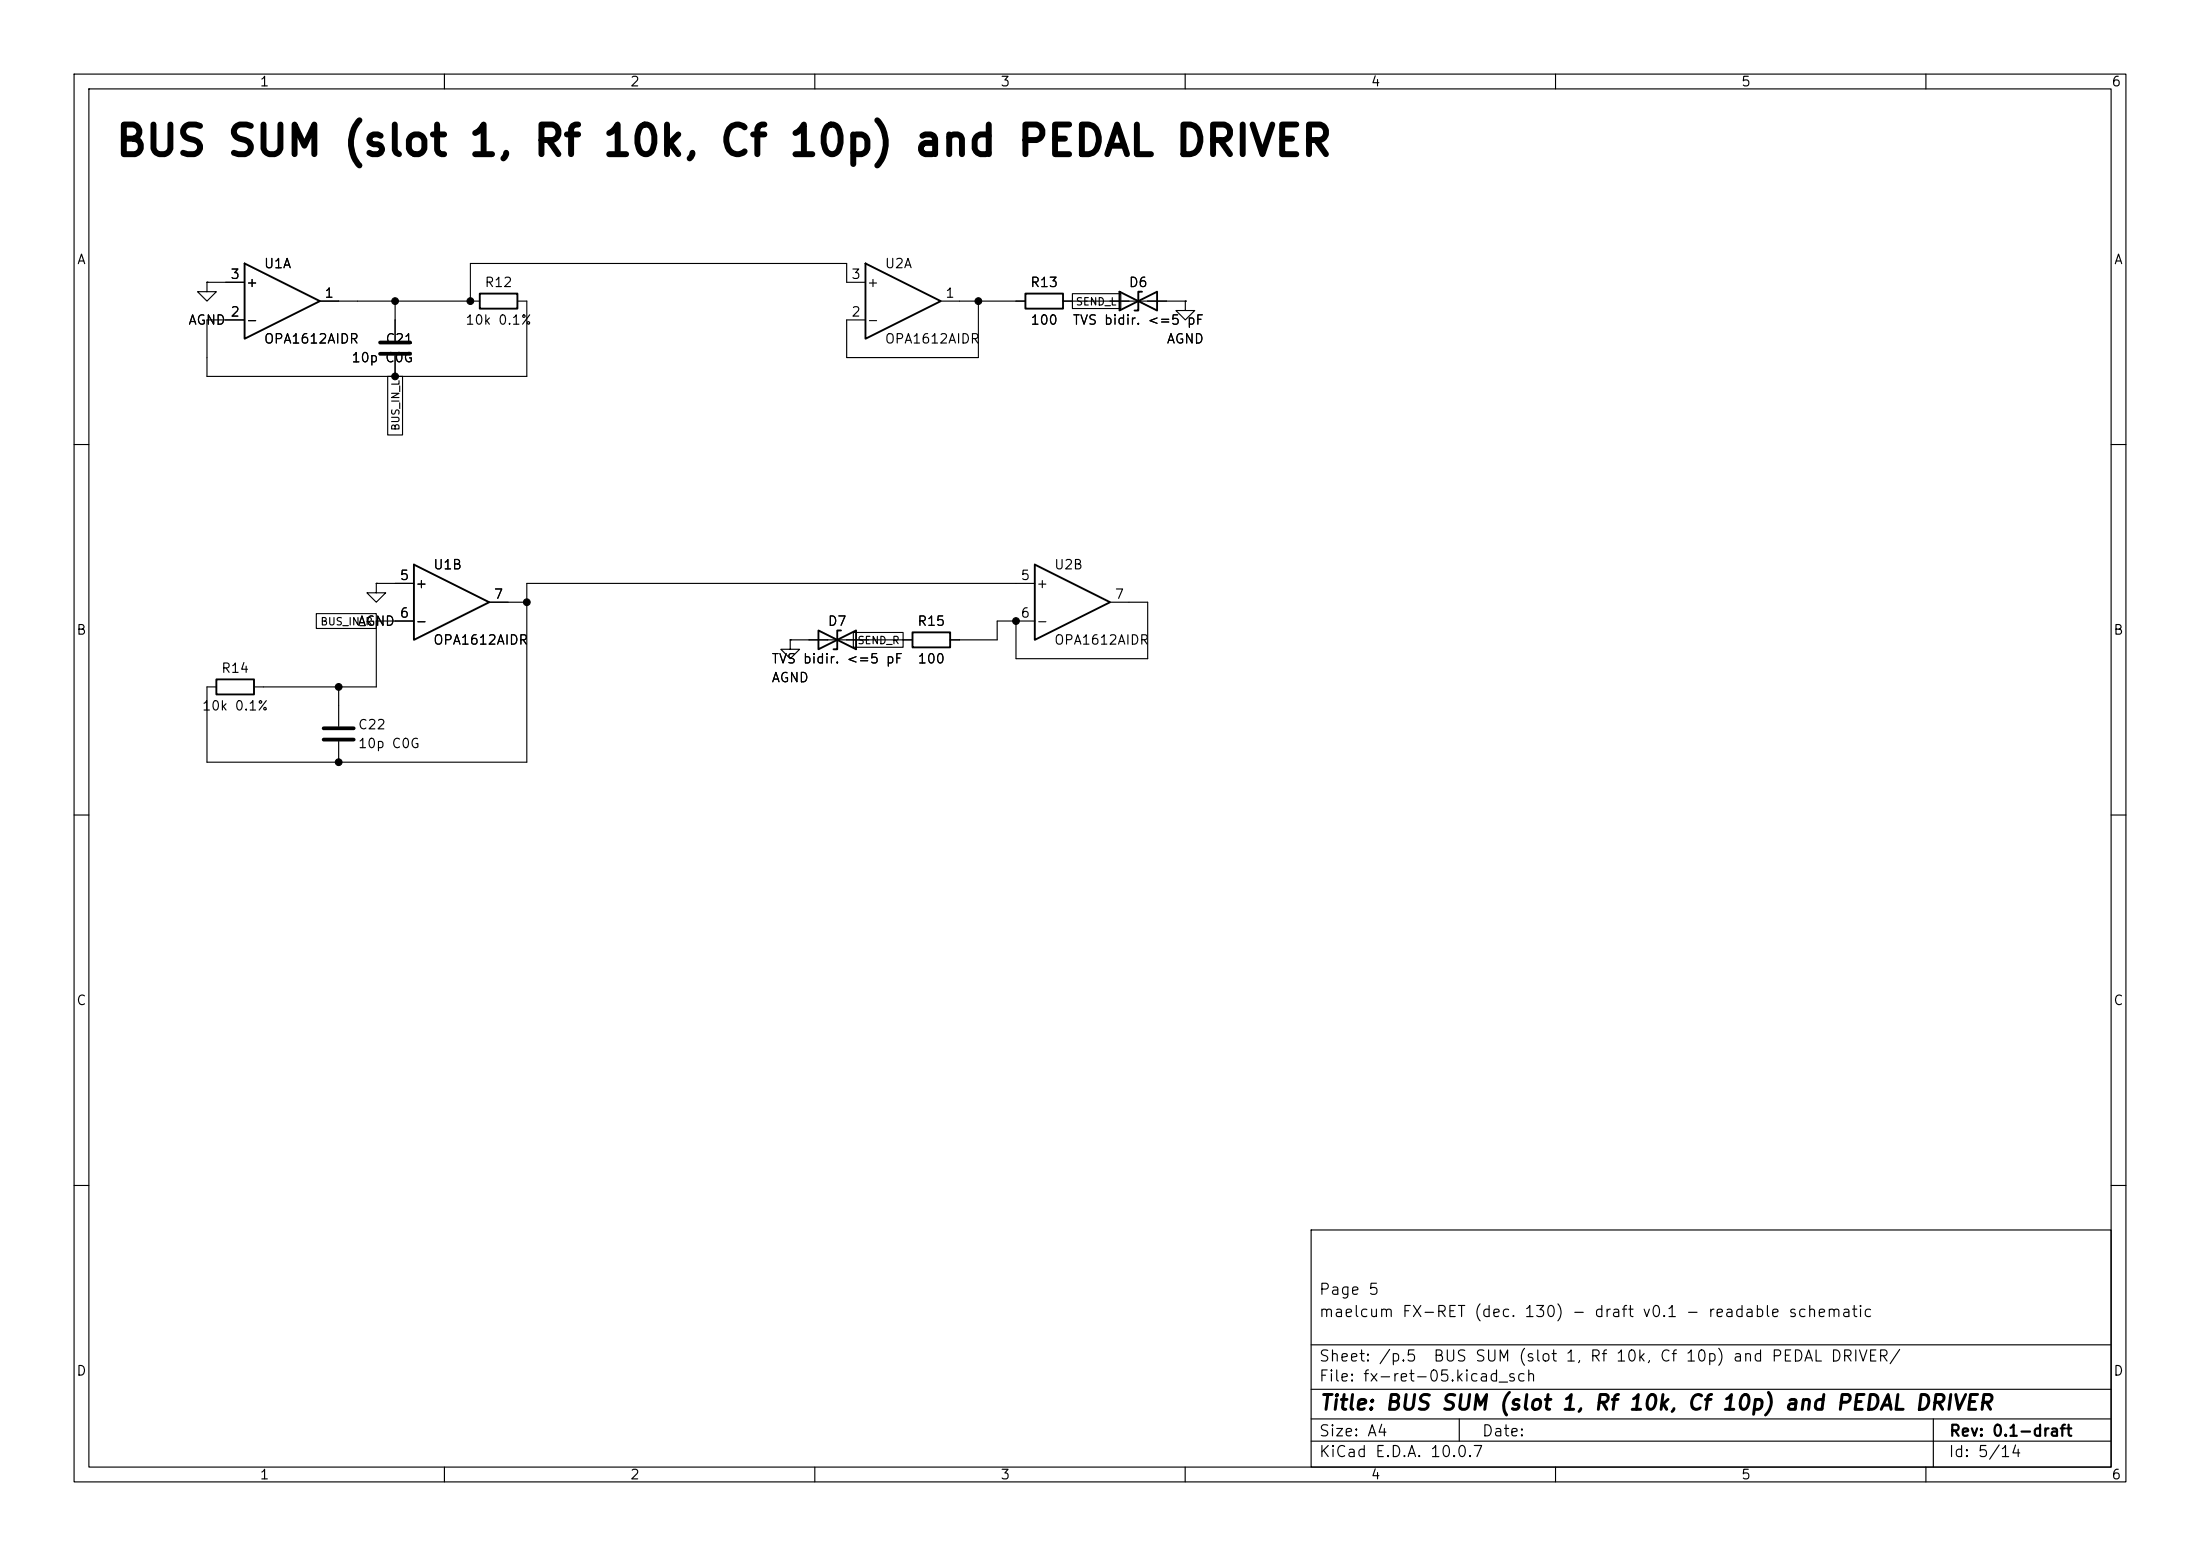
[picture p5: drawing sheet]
(kicad_sch
 (version 20260101)
 (generator "eeschema")
 (generator_version "10.0")
 (paper "A4")
 (title_block
  (title "BUS SUM (slot 1, Rf 10k, Cf 10p) and PEDAL DRIVER")
  (rev "0.1-draft")
  (comment 1 "maelcum FX-RET (dec. 130) - draft v0.1 - readable schematic")
  (comment 2 "Page 5"))
 (lib_symbols
  (symbol
   "Amplifier_Operational:OPA1612AxD"
   (pin_names
    (offset 0.127)) (exclude_from_sim no) (in_bom yes) (on_board yes)
   (in_pos_files yes)
   (duplicate_pin_numbers_are_jumpers no)
   (property
    "Reference"
    "U" (at 0 5.08 0) (show_name no) (do_not_autoplace no) (effects (font (size 1.27 1.27)) (justify left)))
   (property
    "Value"
    "OPA1612AxD" (at 0 -5.08 0) (show_name no) (do_not_autoplace no) (effects (font (size 1.27 1.27)) (justify left)))
   (property
    "Footprint"
    "" (at 0 0 0) (show_name no) (do_not_autoplace no) (hide yes) (effects (font (size 1.27 1.27))))
   (property
    "Datasheet"
    "http://www.ti.com/lit/ds/symlink/opa1612.pdf" (at 0 0 0) (show_name no) (do_not_autoplace no) (hide yes) (effects (font (size 1.27 1.27))))
   (property
    "Description"
    "Dual SoundPlus High Performance, Bipolar-Input Audio Operational Amplifiers, SOIC-8" (at 0 0 0) (show_name no) (do_not_autoplace no) (hide yes) (effects (font (size 1.27 1.27))))
   (property
    "ki_locked"
    "" (at 0 0 0) (show_name no) (do_not_autoplace no) (effects (font (size 1.27 1.27))))
   (property
    "ki_keywords"
    "dual opamp" (at 0 0 0) (show_name no) (do_not_autoplace no) (hide yes) (effects (font (size 1.27 1.27))))
   (property
    "ki_fp_filters"
    "SOIC*3.9x4.9mm*P1.27mm* DIP*W7.62mm* TO*99* OnSemi*Micro8* TSSOP*3x3mm*P0.65mm* TSSOP*4.4x3mm*P0.65mm* MSOP*3x3mm*P0.65mm* SSOP*3.9x4.9mm*P0.635mm* LFCSP*2x2mm*P0.5mm* *SIP* SOIC*5.3x6.2mm*P1.27mm*" (at 0 0 0) (show_name no) (do_not_autoplace no) (hide yes) (effects (font (size 1.27 1.27))))
   (symbol
    "OPA1612AxD_1_1"
    (polyline (pts (xy -5.08 5.08) (xy 5.08 0) (xy -5.08 -5.08) (xy -5.08 5.08)) (stroke (width 0.254) (type default)) (fill (type background)))
    (pin
    output
    line (at 7.62 0 180) (length 2.54) (name
    "" (effects (font (size 1.27 1.27)))) (number
    "1" (effects (font (size 1.27 1.27)))))
    (pin
    input
    line (at -7.62 -2.54 0) (length 2.54) (name
    "-" (effects (font (size 1.27 1.27)))) (number
    "2" (effects (font (size 1.27 1.27)))))
    (pin
    input
    line (at -7.62 2.54 0) (length 2.54) (name
    "+" (effects (font (size 1.27 1.27)))) (number
    "3" (effects (font (size 1.27 1.27))))))
   (symbol
    "OPA1612AxD_2_1"
    (polyline (pts (xy -5.08 5.08) (xy 5.08 0) (xy -5.08 -5.08) (xy -5.08 5.08)) (stroke (width 0.254) (type default)) (fill (type background)))
    (pin
    input
    line (at -7.62 2.54 0) (length 2.54) (name
    "+" (effects (font (size 1.27 1.27)))) (number
    "5" (effects (font (size 1.27 1.27)))))
    (pin
    input
    line (at -7.62 -2.54 0) (length 2.54) (name
    "-" (effects (font (size 1.27 1.27)))) (number
    "6" (effects (font (size 1.27 1.27)))))
    (pin
    output
    line (at 7.62 0 180) (length 2.54) (name
    "" (effects (font (size 1.27 1.27)))) (number
    "7" (effects (font (size 1.27 1.27))))))
   (symbol
    "OPA1612AxD_3_1"
    (pin
    power_in
    line (at -2.54 -7.62 90) (length 3.81) (name
    "V-" (effects (font (size 1.27 1.27)))) (number
    "4" (effects (font (size 1.27 1.27)))))
    (pin
    power_in
    line (at -2.54 7.62 270) (length 3.81) (name
    "V+" (effects (font (size 1.27 1.27)))) (number
    "8" (effects (font (size 1.27 1.27))))))
   (embedded_fonts no))
  (symbol
   "Device:C"
   (pin_numbers (hide yes))
   (pin_names
    (offset 0.254)) (exclude_from_sim no) (in_bom yes) (on_board yes)
   (in_pos_files yes)
   (duplicate_pin_numbers_are_jumpers no)
   (property
    "Reference"
    "C" (at 0.635 2.54 0) (show_name no) (do_not_autoplace no) (effects (font (size 1.27 1.27)) (justify left)))
   (property
    "Value"
    "C" (at 0.635 -2.54 0) (show_name no) (do_not_autoplace no) (effects (font (size 1.27 1.27)) (justify left)))
   (property
    "Footprint"
    "" (at 0.9652 -3.81 0) (show_name no) (do_not_autoplace no) (hide yes) (effects (font (size 1.27 1.27))))
   (property
    "Datasheet"
    "" (at 0 0 0) (show_name no) (do_not_autoplace no) (hide yes) (effects (font (size 1.27 1.27))))
   (property
    "Description"
    "Unpolarized capacitor" (at 0 0 0) (show_name no) (do_not_autoplace no) (hide yes) (effects (font (size 1.27 1.27))))
   (property
    "ki_keywords"
    "cap capacitor" (at 0 0 0) (show_name no) (do_not_autoplace no) (hide yes) (effects (font (size 1.27 1.27))))
   (property
    "ki_fp_filters"
    "C_*" (at 0 0 0) (show_name no) (do_not_autoplace no) (hide yes) (effects (font (size 1.27 1.27))))
   (symbol
    "C_0_1"
    (polyline (pts (xy -2.032 0.762) (xy 2.032 0.762)) (stroke (width 0.508) (type default)) (fill (type none)))
    (polyline (pts (xy -2.032 -0.762) (xy 2.032 -0.762)) (stroke (width 0.508) (type default)) (fill (type none))))
   (symbol
    "C_1_1"
    (pin
    passive
    line (at 0 3.81 270) (length 2.794) (name
    "" (effects (font (size 1.27 1.27)))) (number
    "1" (effects (font (size 1.27 1.27)))))
    (pin
    passive
    line (at 0 -3.81 90) (length 2.794) (name
    "" (effects (font (size 1.27 1.27)))) (number
    "2" (effects (font (size 1.27 1.27))))))
   (embedded_fonts no))
  (symbol
   "Device:R"
   (pin_numbers (hide yes))
   (pin_names
    (offset 0)) (exclude_from_sim no) (in_bom yes) (on_board yes)
   (in_pos_files yes)
   (duplicate_pin_numbers_are_jumpers no)
   (property
    "Reference"
    "R" (at 2.032 0 90) (show_name no) (do_not_autoplace no) (effects (font (size 1.27 1.27))))
   (property
    "Value"
    "R" (at 0 0 90) (show_name no) (do_not_autoplace no) (effects (font (size 1.27 1.27))))
   (property
    "Footprint"
    "" (at -1.778 0 90) (show_name no) (do_not_autoplace no) (hide yes) (effects (font (size 1.27 1.27))))
   (property
    "Datasheet"
    "" (at 0 0 0) (show_name no) (do_not_autoplace no) (hide yes) (effects (font (size 1.27 1.27))))
   (property
    "Description"
    "Resistor" (at 0 0 0) (show_name no) (do_not_autoplace no) (hide yes) (effects (font (size 1.27 1.27))))
   (property
    "ki_keywords"
    "R res resistor" (at 0 0 0) (show_name no) (do_not_autoplace no) (hide yes) (effects (font (size 1.27 1.27))))
   (property
    "ki_fp_filters"
    "R_*" (at 0 0 0) (show_name no) (do_not_autoplace no) (hide yes) (effects (font (size 1.27 1.27))))
   (symbol
    "R_0_1"
    (rectangle (start -1.016 -2.54) (end 1.016 2.54) (stroke (width 0.254) (type default)) (fill (type none))))
   (symbol
    "R_1_1"
    (pin
    passive
    line (at 0 3.81 270) (length 1.27) (name
    "" (effects (font (size 1.27 1.27)))) (number
    "1" (effects (font (size 1.27 1.27)))))
    (pin
    passive
    line (at 0 -3.81 90) (length 1.27) (name
    "" (effects (font (size 1.27 1.27)))) (number
    "2" (effects (font (size 1.27 1.27))))))
   (embedded_fonts no))
  (symbol
   "power:GND"
   (power global)
   (pin_numbers (hide yes))
   (pin_names
    (offset 0) (hide yes)) (exclude_from_sim no) (in_bom yes) (on_board yes)
   (in_pos_files yes)
   (duplicate_pin_numbers_are_jumpers no)
   (property
    "Reference"
    "#PWR" (at 0 -6.35 0) (show_name no) (do_not_autoplace no) (hide yes) (effects (font (size 1.27 1.27))))
   (property
    "Value"
    "GND" (at 0 -3.81 0) (show_name no) (do_not_autoplace no) (effects (font (size 1.27 1.27))))
   (property
    "Footprint"
    "" (at 0 0 0) (show_name no) (do_not_autoplace no) (hide yes) (effects (font (size 1.27 1.27))))
   (property
    "Datasheet"
    "" (at 0 0 0) (show_name no) (do_not_autoplace no) (hide yes) (effects (font (size 1.27 1.27))))
   (property
    "Description"
    "Power symbol creates a global label with name \"GND\" , ground" (at 0 0 0) (show_name no) (do_not_autoplace no) (hide yes) (effects (font (size 1.27 1.27))))
   (property
    "ki_keywords"
    "global power" (at 0 0 0) (show_name no) (do_not_autoplace no) (hide yes) (effects (font (size 1.27 1.27))))
   (symbol
    "GND_0_1"
    (polyline (pts (xy 0 0) (xy 0 -1.27) (xy 1.27 -1.27) (xy 0 -2.54) (xy -1.27 -1.27) (xy 0 -1.27)) (stroke (width 0) (type default)) (fill (type none))))
   (symbol
    "GND_1_1"
    (pin
    power_in
    line (at 0 0 270) (length 0) (name
    "" (effects (font (size 1.27 1.27)))) (number
    "1" (effects (font (size 1.27 1.27))))))
   (embedded_fonts no))
  (symbol
   "Device:D_TVS"
   (pin_numbers (hide yes))
   (pin_names
    (offset 1.016) (hide yes)) (exclude_from_sim no) (in_bom yes) (on_board yes)
   (in_pos_files yes)
   (duplicate_pin_numbers_are_jumpers no)
   (property
    "Reference"
    "D" (at 0 2.54 0) (show_name no) (do_not_autoplace no) (effects (font (size 1.27 1.27))))
   (property
    "Value"
    "D_TVS" (at 0 -2.54 0) (show_name no) (do_not_autoplace no) (effects (font (size 1.27 1.27))))
   (property
    "Footprint"
    "" (at 0 0 0) (show_name no) (do_not_autoplace no) (hide yes) (effects (font (size 1.27 1.27))))
   (property
    "Datasheet"
    "" (at 0 0 0) (show_name no) (do_not_autoplace no) (hide yes) (effects (font (size 1.27 1.27))))
   (property
    "Description"
    "Bidirectional transient-voltage-suppression diode" (at 0 0 0) (show_name no) (do_not_autoplace no) (hide yes) (effects (font (size 1.27 1.27))))
   (property
    "ki_keywords"
    "diode TVS thyrector" (at 0 0 0) (show_name no) (do_not_autoplace no) (hide yes) (effects (font (size 1.27 1.27))))
   (property
    "ki_fp_filters"
    "TO-???* *_Diode_* *SingleDiode* D_*" (at 0 0 0) (show_name no) (do_not_autoplace no) (hide yes) (effects (font (size 1.27 1.27))))
   (symbol
    "D_TVS_0_1"
    (polyline (pts (xy -2.54 1.27) (xy -2.54 -1.27) (xy 2.54 1.27) (xy 2.54 -1.27) (xy -2.54 1.27)) (stroke (width 0.254) (type default)) (fill (type none)))
    (polyline (pts (xy 0.508 1.27) (xy 0 1.27) (xy 0 -1.27) (xy -0.508 -1.27)) (stroke (width 0.254) (type default)) (fill (type none)))
    (polyline (pts (xy 1.27 0) (xy -1.27 0)) (stroke (width 0) (type default)) (fill (type none))))
   (symbol
    "D_TVS_1_1"
    (pin
    passive
    line (at -3.81 0 0) (length 2.54) (name
    "A1" (effects (font (size 1.27 1.27)))) (number
    "1" (effects (font (size 1.27 1.27)))))
    (pin
    passive
    line (at 3.81 0 180) (length 2.54) (name
    "A2" (effects (font (size 1.27 1.27)))) (number
    "2" (effects (font (size 1.27 1.27))))))
   (embedded_fonts no)))
 (text
  "BUS SUM (slot 1, Rf 10k, Cf 10p) and PEDAL DRIVER"
  (exclude_from_sim no)
  (at 15.24 21.59 0)
  (effects (font (size 4 4)
    (bold yes)) (justify left bottom)))
 (symbol
  (lib_id "Amplifier_Operational:OPA1612AxD")
  (at 38.1 40.64 0)
  (unit 1)
  (body_style 1)
  (exclude_from_sim no)
  (in_bom yes)
  (on_board yes)
  (dnp no)
  (property
   "Reference"
   "U1" (at 35.56 35.56 0) (effects (font (size 1.27 1.27)) (justify left)))
  (property
   "Value"
   "OPA1612AIDR" (at 35.56 45.72 0) (effects (font (size 1.27 1.27)) (justify left)))
  (property
   "Footprint"
   "Package_SO:SOIC-8_3.9x4.9mm_P1.27mm" (at 38.1 40.64 0) (effects (font (size 1.27 1.27)) (justify left) (hide yes)))
  (property
   "Datasheet"
   "" (at 38.1 40.64 0) (effects (font (size 1.27 1.27)) (justify left) (hide yes)))
  (property
   "Nota"
   "somma del bus, invertente" (at 38.1 40.64 0) (effects (font (size 1.27 1.27)) (justify left) (hide yes)))
  (pin
   "1")
  (pin
   "2")
  (pin
   "3")
  (instances (project
    "fx-ret" (path
    "/f463c9bb-a8ea-5f54-b3e6-133fbf1848db/da9475a9-c1b1-551d-85ad-64c871daddf9" (reference "U1") (unit 1)))))
 (wire
  (pts (xy 45.72 40.64) (xy 48.26 40.64))
  (stroke (width 0) (type default)))
 (symbol
  (lib_id "Device:C")
  (at 53.34 46.99 180)
  (unit 1)
  (body_style 1)
  (exclude_from_sim no)
  (in_bom yes)
  (on_board yes)
  (dnp no)
  (property
   "Reference"
   "C21" (at 55.88 45.72 0) (effects (font (size 1.27 1.27)) (justify left)))
  (property
   "Value"
   "10p C0G" (at 55.88 48.26 0) (effects (font (size 1.27 1.27)) (justify left)))
  (property
   "Footprint"
   "Capacitor_SMD:C_0805_2012Metric" (at 53.34 46.99 0) (effects (font (size 1.27 1.27)) (justify left) (hide yes)))
  (property
   "Datasheet"
   "" (at 53.34 46.99 0) (effects (font (size 1.27 1.27)) (justify left) (hide yes)))
  (property
   "Nota"
   "Cf obbligatorio sul net lungo (fx-module §2bis.4)" (at 53.34 46.99 0) (effects (font (size 1.27 1.27)) (justify left) (hide yes)))
  (pin
   "1")
  (pin
   "2")
  (instances (project
    "fx-ret" (path
    "/f463c9bb-a8ea-5f54-b3e6-133fbf1848db/da9475a9-c1b1-551d-85ad-64c871daddf9" (reference "C21") (unit 1)))))
 (symbol
  (lib_id "Device:R")
  (at 67.31 40.64 270)
  (unit 1)
  (body_style 1)
  (exclude_from_sim no)
  (in_bom yes)
  (on_board yes)
  (dnp no)
  (property
   "Reference"
   "R12" (at 67.31 38.1 90) (effects (font (size 1.27 1.27))))
  (property
   "Value"
   "10k 0.1%" (at 67.31 43.18 90) (effects (font (size 1.27 1.27))))
  (property
   "Footprint"
   "Resistor_SMD:R_0805_2012Metric" (at 67.31 40.64 0) (effects (font (size 1.27 1.27)) (justify left) (hide yes)))
  (property
   "Datasheet"
   "" (at 67.31 40.64 0) (effects (font (size 1.27 1.27)) (justify left) (hide yes)))
  (pin
   "1")
  (pin
   "2")
  (instances (project
    "fx-ret" (path
    "/f463c9bb-a8ea-5f54-b3e6-133fbf1848db/da9475a9-c1b1-551d-85ad-64c871daddf9" (reference "R12") (unit 1)))))
 (wire
  (pts (xy 48.26 40.64) (xy 53.34 40.64))
  (stroke (width 0) (type default)))
 (wire
  (pts (xy 53.34 40.64) (xy 53.34 43.18))
  (stroke (width 0) (type default)))
 (wire
  (pts (xy 53.34 40.64) (xy 63.5 40.64))
  (stroke (width 0) (type default)))
 (junction
  (at 53.34 40.64)
  (diameter 0)
  (color 0 0 0 0))
 (wire
  (pts (xy 30.48 38.1) (xy 27.94 38.1))
  (stroke (width 0) (type default)))
 (symbol
  (lib_id "power:GND")
  (at 27.94 38.1 0)
  (unit 1)
  (body_style 1)
  (exclude_from_sim no)
  (in_bom yes)
  (on_board yes)
  (dnp no)
  (property
   "Reference"
   "#PWR001" (at 27.94 38.1 0) (effects (font (size 1.27 1.27)) (justify left) (hide yes)))
  (property
   "Value"
   "AGND" (at 27.94 43.18 0) (effects (font (size 1.27 1.27))))
  (property
   "Footprint"
   "" (at 27.94 38.1 0) (effects (font (size 1.27 1.27)) (justify left) (hide yes)))
  (property
   "Datasheet"
   "" (at 27.94 38.1 0) (effects (font (size 1.27 1.27)) (justify left) (hide yes)))
  (pin
   "1")
  (instances (project
    "fx-ret" (path
    "/f463c9bb-a8ea-5f54-b3e6-133fbf1848db/da9475a9-c1b1-551d-85ad-64c871daddf9" (reference "#PWR001") (unit 1)))))
 (wire
  (pts (xy 30.48 43.18) (xy 27.94 43.18))
  (stroke (width 0) (type default)))
 (wire
  (pts (xy 27.94 43.18) (xy 27.94 48.26))
  (stroke (width 0) (type default)))
 (symbol
  (lib_id "Amplifier_Operational:OPA1612AxD")
  (at 121.92 40.64 0)
  (unit 1)
  (body_style 1)
  (exclude_from_sim no)
  (in_bom yes)
  (on_board yes)
  (dnp no)
  (property
   "Reference"
   "U2" (at 119.38 35.56 0) (effects (font (size 1.27 1.27)) (justify left)))
  (property
   "Value"
   "OPA1612AIDR" (at 119.38 45.72 0) (effects (font (size 1.27 1.27)) (justify left)))
  (property
   "Footprint"
   "Package_SO:SOIC-8_3.9x4.9mm_P1.27mm" (at 121.92 40.64 0) (effects (font (size 1.27 1.27)) (justify left) (hide yes)))
  (property
   "Datasheet"
   "" (at 121.92 40.64 0) (effects (font (size 1.27 1.27)) (justify left) (hide yes)))
  (property
   "Nota"
   "driver del pedale, inseguitore (pad fisso 0 dB, dec. 108)" (at 121.92 40.64 0) (effects (font (size 1.27 1.27)) (justify left) (hide yes)))
  (pin
   "1")
  (pin
   "2")
  (pin
   "3")
  (instances (project
    "fx-ret" (path
    "/f463c9bb-a8ea-5f54-b3e6-133fbf1848db/da9475a9-c1b1-551d-85ad-64c871daddf9" (reference "U2") (unit 1)))))
 (wire
  (pts (xy 129.54 40.64) (xy 132.08 40.64))
  (stroke (width 0) (type default)))
 (symbol
  (lib_id "Device:R")
  (at 140.97 40.64 90)
  (unit 1)
  (body_style 1)
  (exclude_from_sim no)
  (in_bom yes)
  (on_board yes)
  (dnp no)
  (property
   "Reference"
   "R13" (at 140.97 38.1 90) (effects (font (size 1.27 1.27))))
  (property
   "Value"
   "100" (at 140.97 43.18 90) (effects (font (size 1.27 1.27))))
  (property
   "Footprint"
   "Resistor_SMD:R_0805_2012Metric" (at 140.97 40.64 0) (effects (font (size 1.27 1.27)) (justify left) (hide yes)))
  (property
   "Datasheet"
   "" (at 140.97 40.64 0) (effects (font (size 1.27 1.27)) (justify left) (hide yes)))
  (property
   "Nota"
   "R serie verso il jack (fx-module §4)" (at 140.97 40.64 0) (effects (font (size 1.27 1.27)) (justify left) (hide yes)))
  (pin
   "1")
  (pin
   "2")
  (instances (project
    "fx-ret" (path
    "/f463c9bb-a8ea-5f54-b3e6-133fbf1848db/da9475a9-c1b1-551d-85ad-64c871daddf9" (reference "R13") (unit 1)))))
 (symbol
  (lib_id "Device:D_TVS")
  (at 153.67 40.64 0)
  (unit 1)
  (body_style 1)
  (exclude_from_sim no)
  (in_bom yes)
  (on_board yes)
  (dnp no)
  (property
   "Reference"
   "D6" (at 153.67 38.1 0) (effects (font (size 1.27 1.27))))
  (property
   "Value"
   "TVS bidir. <=5 pF" (at 153.67 43.18 0) (effects (font (size 1.27 1.27))))
  (property
   "Footprint"
   "Diode_SMD:D_SOD-323" (at 153.67 40.64 0) (effects (font (size 1.27 1.27)) (justify left) (hide yes)))
  (property
   "Datasheet"
   "" (at 153.67 40.64 0) (effects (font (size 1.27 1.27)) (justify left) (hide yes)))
  (property
   "Nota"
   "NOTA: parte da scegliere (TVS bidirezionale low-cap, fx-module §8.4)" (at 153.67 40.64 0) (effects (font (size 1.27 1.27)) (justify left) (hide yes)))
  (pin
   "1")
  (pin
   "2")
  (instances (project
    "fx-ret" (path
    "/f463c9bb-a8ea-5f54-b3e6-133fbf1848db/da9475a9-c1b1-551d-85ad-64c871daddf9" (reference "D6") (unit 1)))))
 (wire
  (pts (xy 132.08 40.64) (xy 137.16 40.64))
  (stroke (width 0) (type default)))
 (wire
  (pts (xy 144.78 40.64) (xy 149.86 40.64))
  (stroke (width 0) (type default)))
 (wire
  (pts (xy 160.02 40.64) (xy 157.48 40.64))
  (stroke (width 0) (type default)))
 (symbol
  (lib_id "power:GND")
  (at 160.02 40.64 0)
  (unit 1)
  (body_style 1)
  (exclude_from_sim no)
  (in_bom yes)
  (on_board yes)
  (dnp no)
  (property
   "Reference"
   "#PWR002" (at 160.02 40.64 0) (effects (font (size 1.27 1.27)) (justify left) (hide yes)))
  (property
   "Value"
   "AGND" (at 160.02 45.72 0) (effects (font (size 1.27 1.27))))
  (property
   "Footprint"
   "" (at 160.02 40.64 0) (effects (font (size 1.27 1.27)) (justify left) (hide yes)))
  (property
   "Datasheet"
   "" (at 160.02 40.64 0) (effects (font (size 1.27 1.27)) (justify left) (hide yes)))
  (pin
   "1")
  (instances (project
    "fx-ret" (path
    "/f463c9bb-a8ea-5f54-b3e6-133fbf1848db/da9475a9-c1b1-551d-85ad-64c871daddf9" (reference "#PWR002") (unit 1)))))
 (symbol
  (lib_id "Amplifier_Operational:OPA1612AxD")
  (at 60.96 81.28 0)
  (unit 2)
  (body_style 1)
  (exclude_from_sim no)
  (in_bom yes)
  (on_board yes)
  (dnp no)
  (property
   "Reference"
   "U1" (at 58.42 76.2 0) (effects (font (size 1.27 1.27)) (justify left)))
  (property
   "Value"
   "OPA1612AIDR" (at 58.42 86.36 0) (effects (font (size 1.27 1.27)) (justify left)))
  (property
   "Footprint"
   "Package_SO:SOIC-8_3.9x4.9mm_P1.27mm" (at 60.96 81.28 0) (effects (font (size 1.27 1.27)) (justify left) (hide yes)))
  (property
   "Datasheet"
   "" (at 60.96 81.28 0) (effects (font (size 1.27 1.27)) (justify left) (hide yes)))
  (property
   "Nota"
   "somma del bus, invertente" (at 60.96 81.28 0) (effects (font (size 1.27 1.27)) (justify left) (hide yes)))
  (pin
   "5")
  (pin
   "6")
  (pin
   "7")
  (instances (project
    "fx-ret" (path
    "/f463c9bb-a8ea-5f54-b3e6-133fbf1848db/da9475a9-c1b1-551d-85ad-64c871daddf9" (reference "U1") (unit 2)))))
 (wire
  (pts (xy 50.8 78.74) (xy 53.34 78.74))
  (stroke (width 0) (type default)))
 (symbol
  (lib_id "power:GND")
  (at 50.8 78.74 0)
  (unit 1)
  (body_style 1)
  (exclude_from_sim no)
  (in_bom yes)
  (on_board yes)
  (dnp no)
  (property
   "Reference"
   "#PWR003" (at 50.8 78.74 0) (effects (font (size 1.27 1.27)) (justify left) (hide yes)))
  (property
   "Value"
   "AGND" (at 50.8 83.82 0) (effects (font (size 1.27 1.27))))
  (property
   "Footprint"
   "" (at 50.8 78.74 0) (effects (font (size 1.27 1.27)) (justify left) (hide yes)))
  (property
   "Datasheet"
   "" (at 50.8 78.74 0) (effects (font (size 1.27 1.27)) (justify left) (hide yes)))
  (pin
   "1")
  (instances (project
    "fx-ret" (path
    "/f463c9bb-a8ea-5f54-b3e6-133fbf1848db/da9475a9-c1b1-551d-85ad-64c871daddf9" (reference "#PWR003") (unit 1)))))
 (wire
  (pts (xy 53.34 83.82) (xy 50.8 83.82))
  (stroke (width 0) (type default)))
 (wire
  (pts (xy 50.8 83.82) (xy 50.8 92.71))
  (stroke (width 0) (type default)))
 (symbol
  (lib_id "Device:C")
  (at 45.72 99.06 0)
  (unit 1)
  (body_style 1)
  (exclude_from_sim no)
  (in_bom yes)
  (on_board yes)
  (dnp no)
  (property
   "Reference"
   "C22" (at 48.26 97.79 0) (effects (font (size 1.27 1.27)) (justify left)))
  (property
   "Value"
   "10p C0G" (at 48.26 100.33 0) (effects (font (size 1.27 1.27)) (justify left)))
  (property
   "Footprint"
   "Capacitor_SMD:C_0805_2012Metric" (at 45.72 99.06 0) (effects (font (size 1.27 1.27)) (justify left) (hide yes)))
  (property
   "Datasheet"
   "" (at 45.72 99.06 0) (effects (font (size 1.27 1.27)) (justify left) (hide yes)))
  (property
   "Nota"
   "Cf obbligatorio sul net lungo (fx-module §2bis.4)" (at 45.72 99.06 0) (effects (font (size 1.27 1.27)) (justify left) (hide yes)))
  (pin
   "1")
  (pin
   "2")
  (instances (project
    "fx-ret" (path
    "/f463c9bb-a8ea-5f54-b3e6-133fbf1848db/da9475a9-c1b1-551d-85ad-64c871daddf9" (reference "C22") (unit 1)))))
 (symbol
  (lib_id "Device:R")
  (at 31.75 92.71 270)
  (unit 1)
  (body_style 1)
  (exclude_from_sim no)
  (in_bom yes)
  (on_board yes)
  (dnp no)
  (property
   "Reference"
   "R14" (at 31.75 90.17 90) (effects (font (size 1.27 1.27))))
  (property
   "Value"
   "10k 0.1%" (at 31.75 95.25 90) (effects (font (size 1.27 1.27))))
  (property
   "Footprint"
   "Resistor_SMD:R_0805_2012Metric" (at 31.75 92.71 0) (effects (font (size 1.27 1.27)) (justify left) (hide yes)))
  (property
   "Datasheet"
   "" (at 31.75 92.71 0) (effects (font (size 1.27 1.27)) (justify left) (hide yes)))
  (pin
   "1")
  (pin
   "2")
  (instances (project
    "fx-ret" (path
    "/f463c9bb-a8ea-5f54-b3e6-133fbf1848db/da9475a9-c1b1-551d-85ad-64c871daddf9" (reference "R14") (unit 1)))))
 (wire
  (pts (xy 50.8 92.71) (xy 45.72 92.71))
  (stroke (width 0) (type default)))
 (wire
  (pts (xy 45.72 92.71) (xy 45.72 95.25))
  (stroke (width 0) (type default)))
 (wire
  (pts (xy 45.72 92.71) (xy 35.56 92.71))
  (stroke (width 0) (type default)))
 (junction
  (at 45.72 92.71)
  (diameter 0)
  (color 0 0 0 0))
 (symbol
  (lib_id "Amplifier_Operational:OPA1612AxD")
  (at 144.78 81.28 0)
  (unit 2)
  (body_style 1)
  (exclude_from_sim no)
  (in_bom yes)
  (on_board yes)
  (dnp no)
  (property
   "Reference"
   "U2" (at 142.24 76.2 0) (effects (font (size 1.27 1.27)) (justify left)))
  (property
   "Value"
   "OPA1612AIDR" (at 142.24 86.36 0) (effects (font (size 1.27 1.27)) (justify left)))
  (property
   "Footprint"
   "Package_SO:SOIC-8_3.9x4.9mm_P1.27mm" (at 144.78 81.28 0) (effects (font (size 1.27 1.27)) (justify left) (hide yes)))
  (property
   "Datasheet"
   "" (at 144.78 81.28 0) (effects (font (size 1.27 1.27)) (justify left) (hide yes)))
  (property
   "Nota"
   "driver del pedale, inseguitore (pad fisso 0 dB, dec. 108)" (at 144.78 81.28 0) (effects (font (size 1.27 1.27)) (justify left) (hide yes)))
  (pin
   "5")
  (pin
   "6")
  (pin
   "7")
  (instances (project
    "fx-ret" (path
    "/f463c9bb-a8ea-5f54-b3e6-133fbf1848db/da9475a9-c1b1-551d-85ad-64c871daddf9" (reference "U2") (unit 2)))))
 (wire
  (pts (xy 137.16 83.82) (xy 134.62 83.82))
  (stroke (width 0) (type default)))
 (wire
  (pts (xy 134.62 83.82) (xy 134.62 86.36))
  (stroke (width 0) (type default)))
 (symbol
  (lib_id "Device:R")
  (at 125.73 86.36 270)
  (unit 1)
  (body_style 1)
  (exclude_from_sim no)
  (in_bom yes)
  (on_board yes)
  (dnp no)
  (property
   "Reference"
   "R15" (at 125.73 83.82 90) (effects (font (size 1.27 1.27))))
  (property
   "Value"
   "100" (at 125.73 88.9 90) (effects (font (size 1.27 1.27))))
  (property
   "Footprint"
   "Resistor_SMD:R_0805_2012Metric" (at 125.73 86.36 0) (effects (font (size 1.27 1.27)) (justify left) (hide yes)))
  (property
   "Datasheet"
   "" (at 125.73 86.36 0) (effects (font (size 1.27 1.27)) (justify left) (hide yes)))
  (property
   "Nota"
   "R serie verso il jack (fx-module §4)" (at 125.73 86.36 0) (effects (font (size 1.27 1.27)) (justify left) (hide yes)))
  (pin
   "1")
  (pin
   "2")
  (instances (project
    "fx-ret" (path
    "/f463c9bb-a8ea-5f54-b3e6-133fbf1848db/da9475a9-c1b1-551d-85ad-64c871daddf9" (reference "R15") (unit 1)))))
 (symbol
  (lib_id "Device:D_TVS")
  (at 113.03 86.36 180)
  (unit 1)
  (body_style 1)
  (exclude_from_sim no)
  (in_bom yes)
  (on_board yes)
  (dnp no)
  (property
   "Reference"
   "D7" (at 113.03 83.82 0) (effects (font (size 1.27 1.27))))
  (property
   "Value"
   "TVS bidir. <=5 pF" (at 113.03 88.9 0) (effects (font (size 1.27 1.27))))
  (property
   "Footprint"
   "Diode_SMD:D_SOD-323" (at 113.03 86.36 0) (effects (font (size 1.27 1.27)) (justify left) (hide yes)))
  (property
   "Datasheet"
   "" (at 113.03 86.36 0) (effects (font (size 1.27 1.27)) (justify left) (hide yes)))
  (property
   "Nota"
   "NOTA: parte da scegliere (TVS bidirezionale low-cap, fx-module §8.4)" (at 113.03 86.36 0) (effects (font (size 1.27 1.27)) (justify left) (hide yes)))
  (pin
   "1")
  (pin
   "2")
  (instances (project
    "fx-ret" (path
    "/f463c9bb-a8ea-5f54-b3e6-133fbf1848db/da9475a9-c1b1-551d-85ad-64c871daddf9" (reference "D7") (unit 1)))))
 (wire
  (pts (xy 134.62 86.36) (xy 129.54 86.36))
  (stroke (width 0) (type default)))
 (wire
  (pts (xy 121.92 86.36) (xy 116.84 86.36))
  (stroke (width 0) (type default)))
 (wire
  (pts (xy 106.68 86.36) (xy 109.22 86.36))
  (stroke (width 0) (type default)))
 (symbol
  (lib_id "power:GND")
  (at 106.68 86.36 0)
  (unit 1)
  (body_style 1)
  (exclude_from_sim no)
  (in_bom yes)
  (on_board yes)
  (dnp no)
  (property
   "Reference"
   "#PWR004" (at 106.68 86.36 0) (effects (font (size 1.27 1.27)) (justify left) (hide yes)))
  (property
   "Value"
   "AGND" (at 106.68 91.44 0) (effects (font (size 1.27 1.27))))
  (property
   "Footprint"
   "" (at 106.68 86.36 0) (effects (font (size 1.27 1.27)) (justify left) (hide yes)))
  (property
   "Datasheet"
   "" (at 106.68 86.36 0) (effects (font (size 1.27 1.27)) (justify left) (hide yes)))
  (pin
   "1")
  (instances (project
    "fx-ret" (path
    "/f463c9bb-a8ea-5f54-b3e6-133fbf1848db/da9475a9-c1b1-551d-85ad-64c871daddf9" (reference "#PWR004") (unit 1)))))
 (wire
  (pts (xy 132.08 40.64) (xy 132.08 48.26))
  (stroke (width 0) (type default)))
 (wire
  (pts (xy 132.08 48.26) (xy 114.3 48.26))
  (stroke (width 0) (type default)))
 (wire
  (pts (xy 114.3 48.26) (xy 114.3 43.18))
  (stroke (width 0) (type default)))
 (wire
  (pts (xy 137.16 83.82) (xy 137.16 88.9))
  (stroke (width 0) (type default)))
 (wire
  (pts (xy 137.16 88.9) (xy 154.94 88.9))
  (stroke (width 0) (type default)))
 (wire
  (pts (xy 154.94 88.9) (xy 154.94 81.28))
  (stroke (width 0) (type default)))
 (wire
  (pts (xy 154.94 81.28) (xy 152.4 81.28))
  (stroke (width 0) (type default)))
 (wire
  (pts (xy 63.5 40.64) (xy 63.5 35.56))
  (stroke (width 0) (type default)))
 (wire
  (pts (xy 63.5 35.56) (xy 114.3 35.56))
  (stroke (width 0) (type default)))
 (wire
  (pts (xy 114.3 35.56) (xy 114.3 38.1))
  (stroke (width 0) (type default)))
 (wire
  (pts (xy 68.58 81.28) (xy 71.12 81.28))
  (stroke (width 0) (type default)))
 (wire
  (pts (xy 71.12 81.28) (xy 71.12 102.87))
  (stroke (width 0) (type default)))
 (wire
  (pts (xy 71.12 102.87) (xy 45.72 102.87))
  (stroke (width 0) (type default)))
 (wire
  (pts (xy 45.72 102.87) (xy 27.94 102.87))
  (stroke (width 0) (type default)))
 (wire
  (pts (xy 27.94 102.87) (xy 27.94 92.71))
  (stroke (width 0) (type default)))
 (wire
  (pts (xy 71.12 81.28) (xy 71.12 78.74))
  (stroke (width 0) (type default)))
 (wire
  (pts (xy 71.12 78.74) (xy 137.16 78.74))
  (stroke (width 0) (type default)))
 (wire
  (pts (xy 27.94 48.26) (xy 27.94 50.8))
  (stroke (width 0) (type default)))
 (wire
  (pts (xy 27.94 50.8) (xy 53.34 50.8))
  (stroke (width 0) (type default)))
 (wire
  (pts (xy 53.34 50.8) (xy 71.12 50.8))
  (stroke (width 0) (type default)))
 (wire
  (pts (xy 71.12 50.8) (xy 71.12 40.64))
  (stroke (width 0) (type default)))
 (junction
  (at 137.16 83.82)
  (diameter 0)
  (color 0 0 0 0))
 (junction
  (at 53.34 50.8)
  (diameter 0)
  (color 0 0 0 0))
 (junction
  (at 45.72 102.87)
  (diameter 0)
  (color 0 0 0 0))
 (junction
  (at 71.12 81.28)
  (diameter 0)
  (color 0 0 0 0))
 (junction
  (at 63.5 40.64)
  (diameter 0)
  (color 0 0 0 0))
 (junction
  (at 132.08 40.64)
  (diameter 0)
  (color 0 0 0 0))
 (global_label
  "BUS_IN_L"
  (shape passive)
  (at 53.34 50.8 270)
  (fields_autoplaced yes)
  (effects (font (size 1 1)) (justify right)))
 (global_label
  "SEND_L"
  (shape passive)
  (at 144.78 40.64 0)
  (fields_autoplaced yes)
  (effects (font (size 1 1)) (justify left)))
 (global_label
  "BUS_IN_R"
  (shape passive)
  (at 50.8 83.82 180)
  (fields_autoplaced yes)
  (effects (font (size 1 1)) (justify right)))
 (global_label
  "SEND_R"
  (shape passive)
  (at 121.92 86.36 180)
  (fields_autoplaced yes)
  (effects (font (size 1 1)) (justify right))))
